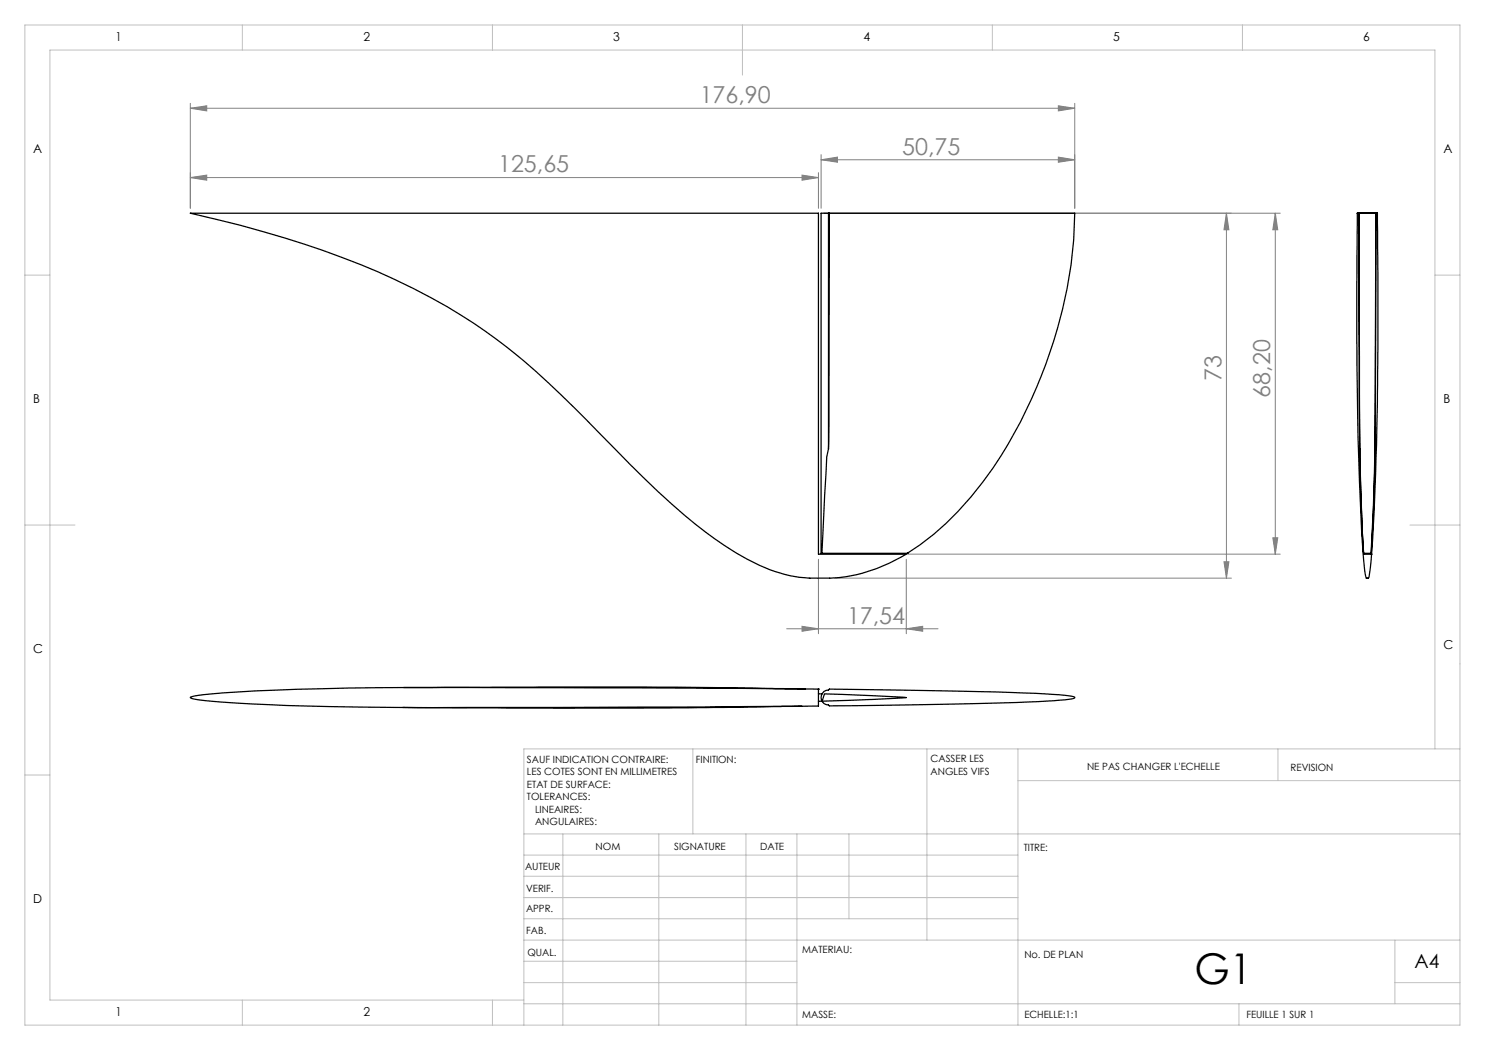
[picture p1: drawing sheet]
<svg xmlns="http://www.w3.org/2000/svg" width="297mm" height="210mm" viewBox="0 0 297 210" stroke-linecap="round" stroke-linejoin="round" font-family="sans-serif">
<g fill="none" stroke="#808080" stroke-width=".2">
<path d="M38.1 35.5l3.2-.5v1zM38.1 35.5h125.6M38.1 21.7l3.2-.5v1zM38.1 20.7v21M38.1 21.7h176.8M160.4 35l3.3 .5-3.3 .5zM163.7 34.5v7.2M164.2 32l3.3-.6v1zM164.2 30.9v10.8M164.2 32h50.7M211.7 31.4l3.2 .6-3.2 .4zM211.7 21.2l3.2 .5-3.2 .5z"/>
<path d="M214.9 20.7v21M245.3 42.6l.5 3.4h-1zM245.3 42.6v73M255.1 42.6l.5 3.4h-1zM255.1 42.6v68.2M256 42.6h-91.3M163.7 111.9v14.8M164.7 110.8h91.3M167 115.6h79.3M181.3 111.9v14.8M244.8 112.4h1l-.5 3.2zM254.6 107.6h1l-.5 3.2z"/>
<path d="M157.3 125.8h30.3M160.4 125.3l3.3 .5-3.3 .5zM181.3 125.8l3.2-.5v1z"/>
</g>
<g fill="none" stroke="#c0c0c0" stroke-width=".2">
<path d="M5 5h287v200h-287zM48.5 5v5M98.5 5v5M148.5 5v10M198.5 5v5M248.5 5v5M5 55h5M287 55h5M5 105h10M282 105h10M5 155h5M138.6 149.8v17"/>
<path d="M185.4 149.8v38.2M203.6 149.8v55.2M203.6 156.1h88.4M255.6 149.8v6.3M287 149.8v-139.8h-277v190h94.8M292 149.8h-187.2v55.2M104.8 166.8h187.2M104.8 179.5h98.8M104.8 175.3h98.8M104.8 171h98.8M112.6 166.8v38.2M131.8 166.8v38.2"/>
<path d="M149.2 166.8v38.2M159.4 166.8v38.2M169.8 166.8v17M104.8 183.8h98.8M104.8 196.5h54.6M104.8 192.3h54.6M104.8 188h187.2M279 196.5h13M279 188v12.8M48.5 200v5M98.5 200v5M104.8 200.8h187.2"/>
<path d="M247.8 200.8v4.2"/>
</g>
<g fill="#808080">
<path d="M164.2 32l3.3-.6v1zM211.7 31.4l3.2 .6-3.2 .4zM38.1 35.5l3.2-.5v1zM160.4 35l3.3 .5-3.3 .5z"/>
<path d="M38.1 21.7l3.2-.5v1zM211.7 21.2l3.2 .5-3.2 .5z"/>
<path d="M254.6 107.6h1l-.5 3.2zM255.1 42.6l.5 3.4h-1z"/>
<path d="M245.3 42.6l.5 3.4h-1zM244.8 112.4h1l-.5 3.2z"/>
<path d="M160.4 125.3l3.3 .5-3.3 .5zM181.3 125.8l3.2-.5v1z"/>
</g>
<g fill="none" stroke="#000" stroke-width=".25">
<path d="M38.1 42.6h125.6v68.2h17.5a30.8 30.8 0 0 1-18.3 4.8 26.3 26.3 0 0 1-13.4-3.7 87.8 87.8 0 0 1-18-13.7l-2.8-2.7a461.4 461.4 0 0 0-24-23.4 118.5 118.5 0 0 0-36.2-20.6 221.3 221.3 0 0 0-30.4-8.9zM165.7 42.6h-1.5v68.1h.2M165.7 42.6v47.2M165.7 42.6h.2M165.9 42.6h49a79.8 79.8 0 0 1-3.4 23 97.4 97.4 0 0 1-15 30.8 56 56 0 0 1-15 14.3h.1h-17.2M165.9 42.6l-.2 47.2M271.7 42.6h-.2h4h-4l-.1 12.2a843.4 843.4 0 0 0 1.3 57.3l.5 3.2 .1 .3h.3a1.16 1.16 0 0 0 .3-1.1 429 429 0 0 0 1.5-32.4l.2-27.1-.1-12.4h-.2M271.8 42.6l.1 28.5a532.4 532.4 0 0 0 .8 39.7h1.5M271.8 42.6l.1 21.5a769.6 769.6 0 0 0 .8 46.5v.1h1.5l.5-9.2 .3-11.4 .2-47.5M271.8 42.6h3.4M275.2 42.6l-.1 25.8a680.5 680.5 0 0 1-.9 42.4M165.7 89.8a13.7 13.7 0 0 0-.5 4.7l-.8 16.2"/>
<path d="M274.2 110.8h.1M38.1 139.5l.8-.3a174 174 0 0 1 20.4-1.3 2575.1 2575.1 0 0 1 75.7-.3l28.7 .2v3.4l-43.5 .3a1891.5 1891.5 0 0 1-62.8-.4 143.5 143.5 0 0 1-19.1-1.4zM80.7 137.5l47.6-.1 32.8 .4M163.7 138.7l.7 .1M163.7 137.8h.1M164.8 138.3l1.1-.5 29.5 .5a177.1 177.1 0 0 1 18.9 .9l.6 .2v.2a20.7 20.7 0 0 1-5.6 .6l-6 .3-18.4 .4-19 .3-.2-.2a1.51 1.51 0 0 1-1.4-1 1.51 1.51 0 0 1 .5-1.7zM160.4 141.2l-32.7 .4-47.2-.1M163.7 140.3l17.6-.8-16.4-.7-.5 1.5"/>
</g>
<text font-size="8.5" x="238.9" y="196.7">G1</text>
<g font-size="4.7" fill="#808080">
<text x="139.9" y="20.6">176,90</text>
<text x="99.6" y="34.5">125,65</text>
<text x="180.4" y="30.9">50,75</text>
<text x="244.3" y="76.3" transform="rotate(-90 244.3 76.3)">73</text>
<text x="254.1" y="79.5" transform="rotate(-90 254.1 79.5)">68,20</text>
<text x="169.4" y="124.7">17,54</text>
</g>
<text font-size="3.9" x="282.9" y="193.6">A4</text>
<g font-size="2.5">
<text x="23.1" y="8.2">1</text>
<text x="72.7" y="8.2">2</text>
<text x="122.7" y="8.2">3</text>
<text x="172.7" y="8.2">4</text>
<text x="222.7" y="8.2">5</text>
<text x="272.7" y="8.2">6</text>
<text x="6.7" y="30.7">A</text>
<text x="288.7" y="30.7">A</text>
<text x="6.7" y="80.7">B</text>
<text x="288.7" y="80.7">B</text>
<text x="6.7" y="130.7">C</text>
<text x="288.7" y="129.7">C</text>
<text x="6.7" y="180.7">D</text>
<text x="23.1" y="203.2">1</text>
<text x="72.7" y="203.2">2</text>
</g>
<g font-size="2">
<text x="105.4" y="152.6">SAUF INDICATION CONTRAIRE:</text>
<text x="105.4" y="155.1">LES COTES SONT EN MILLIMETRES</text>
<text x="139.2" y="152.6">FINITION:</text>
<text x="186.1" y="152.5">CASSER LES</text>
<text x="186.1" y="155">ANGLES VIFS</text>
<text x="217.4" y="154">NE PAS CHANGER L'ECHELLE</text>
<text x="258.1" y="154.2">REVISION</text>
<text x="105.4" y="157.6">ETAT DE SURFACE:</text>
<text x="105.4" y="160.1">TOLERANCES:</text>
<text x="107" y="162.6">LINEAIRES:</text>
<text x="107" y="165.1">ANGULAIRES:</text>
<text x="119.1" y="170">NOM</text>
<text x="134.8" y="169.9">SIGNATURE</text>
<text x="152" y="169.9">DATE</text>
<text x="204.8" y="170.2">TITRE:</text>
<text x="105" y="174.1">AUTEUR</text>
<text x="105.2" y="178.3">VERIF.</text>
<text x="105.2" y="182.4">APPR.</text>
<text x="105.3" y="186.8">FAB.</text>
<text x="105.5" y="191.1">QUAL.</text>
<text x="160.5" y="190.5">MATERIAU:</text>
<text x="204.9" y="191.6">No. DE PLAN</text>
<text x="160.4" y="203.5">MASSE:</text>
<text x="204.9" y="203.6">ECHELLE:1:1</text>
<text x="249.3" y="203.6">FEUILLE 1 SUR 1</text>
</g>
</svg>
